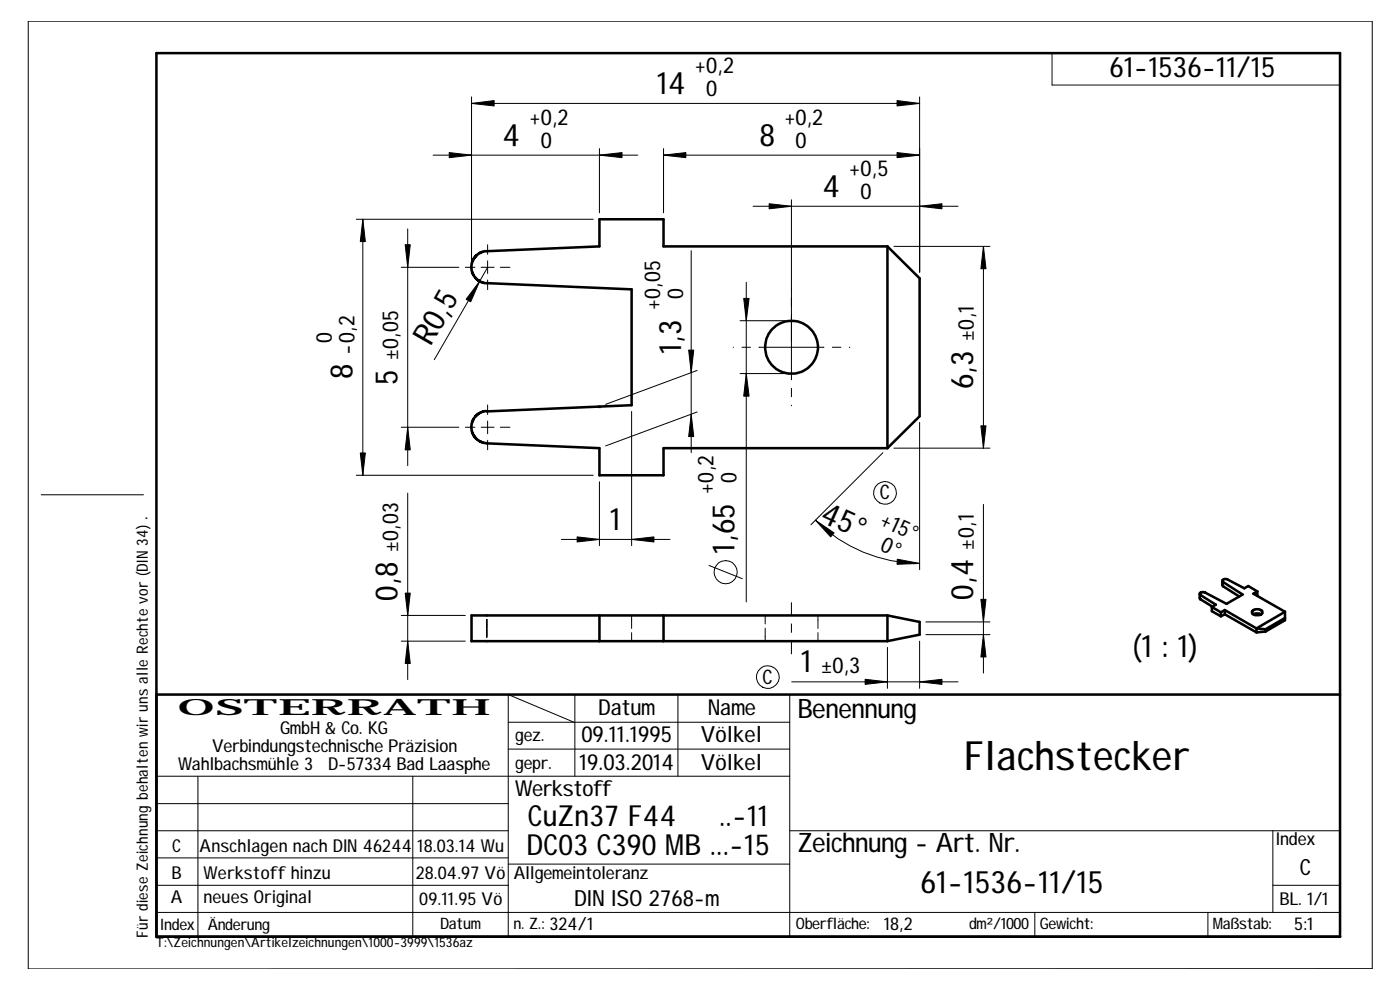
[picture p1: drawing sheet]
<svg xmlns="http://www.w3.org/2000/svg" width="210mm" height="148mm" viewBox="0 0 210 148" stroke-linecap="round" stroke-linejoin="round" font-family="sans-serif">
<g fill="none" stroke="#000" stroke-width=".15">
<path d="M4.2 3.2h201.5v141.9l-201.5 .1zM70.7 14.5v24.6M70.7 15.5h67.2M137.9 14.5v26.3M157.7 8v4.7h43.2M53.4 32.9h35.5M54.4 32.9v38.3M61.1 34.3v35.5M64.9 23.2h30.7M73.1 36.7v1.4M73.1 39.1v1.9M89.9 22.3v9.6"/>
<path d="M99.5 23.2h38.4M99.5 22.3v9.6M103.6 37.5v30.3M112.9 30.9h30.7M118.7 29.9v27M134 36.9h14.4M147.4 36.9v30.2M60.2 40h8.6M69.8 40h1.4M72.1 40h2M73.1 42v1.4M73.1 40l-8 13.9"/>
<path d="M75 40h1.5M104.5 55.5l-13.7 5.1M109.9 52h.1M111 56h6.7M111 48h6.7M111.3 52h1.2M111.9 42.3v47.9M113.8 52h9.7M118.7 58.2v1.2M124.8 52h1.3M127.3 52h.1M6.2 74.1h15.3"/>
<path d="M53.4 71.2h35.5M60.2 64h8.6M61.1 73.9v27.9M69.8 64h1.4M72.1 64h2M73.1 60.7v1.4M73.1 63.1v1.9M73.1 66v1.4M75 64h1.5M89.7 60.9h.3M89.7 60.8l.3 .3M89.9 60.8v.3"/>
<path d="M89.9 72.2v9.5M90 60.8l-.3 .3M94.7 61.6v20.1M104.5 61.7l-13.7 5.1M118.7 60.7v.1M122.3 77.9a22.1 22.1 0 0 0 15.6 6.5M132.4 67.8l-10.8 10.8M134 67.1h14.4M137.9 63.3v22M147.4 75.6v25.2M60.2 92.2h9.6M60.2 96.1h9.6"/>
<path d="M73 92.8v2.7M84.2 80.8h16.3M94.7 92.2v1.9M94.7 94.8v1.3M106.3 84.7l5 2M114.7 92.2v1.3M114.7 94.1v2M118.7 90.3v1.9M118.7 93.5v1.2M118.7 96v2M122.6 92.2v1.9M122.6 94.8v1.3"/>
<path d="M133.1 97v6.1M137.9 96.1v7M138.8 95.1h9.6M138.8 93.2h9.6M180 89.3v.4M183.4 87.3v.5M23.5 116.3h94.9M29.7 116.3v24M61.9 116.3v24M76.2 112.2h42.2M76.2 108.2h42.2M86.1 108.2l-9.9-4.1v36.2"/>
<path d="M86.2 104.1v12.2M101.6 104.1v12.2M118.4 104.1v36.2M118.7 102.2h24.9M23.5 136.7h177.4M23.5 132.6h52.7M23.5 120.4h52.7M23.5 124.5h52.7M23.5 128.5h52.7M76.2 129.5h42.2M118.4 124.5h82.4M155.2 136.7v3.6"/>
<path d="M181.1 136.7v3.6M190.8 124.5v12.2M190.8 132.6h10.1"/>
<circle cx="132.7" cy="73.8" r="1.7"/>
<circle cx="108.8" cy="85.7" r="1.73"/>
<circle cx="115.1" cy="101.4" r="1.72"/>
</g>
<g fill="none" stroke="#000" stroke-width=".38">
<path d="M23.5 8h177.4v132.3h-177.4zM133.1 36.9h-33.6v-4h-9.6v4l-17.3 .7-.7 .3-.7 .6-.4 .6-.1 .8v.6l.3 .7 .5 .7 .7 .4 .7 .1M133.1 36.9v30.2M133.1 36.9l4.8 4.8v20.7l-4.8 4.7M73 42.4l21.7 .9v17.4l-21.7 .9M72.9 61.6l-.7 .1-.7 .4-.5 .7-.3 .7v.6l.1 .8 .4 .6 .7 .6 1.1 .3 16.9 .7v4.1h9.6v-4.1h33.6M89.9 92.2v3.9M99.5 92.2v3.9M133.1 92.2h-62.4v3.9h62.4M133.1 92.2l4.8 1v1.9l-4.8 1M133.1 92.2v3.9M179.9 89l.1 .8 1.8 1.1"/>
<path d="M181.7 90.9l1.3 .8M181.7 90.9v.7l1.3 .7M183 91.7v.6M183.3 87v.7l.1 .1 2.4 1.6M183.6 91.4l4.8 2.7M183.6 91.4l-.6 .3M183.6 91.4v.6M183.6 92l4.8 2.7M183.6 92l-.6 .3M187.7 91.5l.6-.2h.6l.3 .2 .1 .4-.2 .1-.3 .2h-.6a.46 .46 0 0 1-.5-.7zM187.9 92l.3-.1h.6l.3 .1M188.4 94.1l1.3 .2"/>
<path d="M188.4 94.1v.6M188.5 88.6l-1.3-.8-.6 .3-2.6-1.3h-.5l-.2 .2 .1 .2 2.9 1.9-2.4 1.4-3.3-1.8-.6 .1-.1 .1 .1 .3 2.3 1.4-.6 .3M188.5 88.6l-.6 .3 4.8 2.8M188.5 88.6v.6M189.7 94.3v.3M189.7 94.6l-1.3 .1M192.7 91.7v1.2l-3 1.7M192.7 92.6l-3 1.7M192.7 91.7l-4.3 2.4M23.5 104.1h177.4"/>
<circle cx="118.7" cy="52" r="4"/>
</g>
<g fill="#000" stroke="#000" stroke-width=".15">
<path d="M70.7 15.5l3.4-.4v.8z" fill-rule="evenodd"/>
<path d="M134.5 15.1l3.4 .4-3.4 .4z" fill-rule="evenodd"/>
<path d="M54.4 32.9l.4 3.3h-.8z" fill-rule="evenodd"/>
<path d="M67.4 22.9l3.3 .3-3.3 .4z" fill-rule="evenodd"/>
<path d="M89.9 23.2l3.4-.3v.7z" fill-rule="evenodd"/>
<path d="M99.5 23.2l3.3-.3v.7z" fill-rule="evenodd"/>
<path d="M115.3 30.5l3.4 .4-3.4 .4z" fill-rule="evenodd"/>
<path d="M134.5 22.9l3.4 .3-3.4 .4z" fill-rule="evenodd"/>
<path d="M137.9 30.9l3.3-.4v.8z" fill-rule="evenodd"/>
<path d="M147.4 36.9l.4 3.4h-.7z" fill-rule="evenodd"/>
<path d="M60.7 36.7h.8l-.4 3.3z" fill-rule="evenodd"/>
<path d="M71.9 42.1l-1.3 3.1-.7-.4z" fill-rule="evenodd"/>
<path d="M103.3 52.5h.7l-.4 3.3z" fill-rule="evenodd"/>
<path d="M111.9 56l.4 3.4h-.8z" fill-rule="evenodd"/>
<path d="M111.5 44.7h.8l-.4 3.3z" fill-rule="evenodd"/>
<path d="M54 67.9h.8l-.4 3.3z" fill-rule="evenodd"/>
<path d="M61.1 64l.4 3.4h-.8z" fill-rule="evenodd"/>
<path d="M103.6 62.1l.4 3.3h-.7z" fill-rule="evenodd"/>
<path d="M122.3 77.9l2.8 1.9-.6 .6z" fill-rule="evenodd"/>
<path d="M147.1 63.8h.7l-.4 3.3z" fill-rule="evenodd"/>
<path d="M60.7 88.9h.8l-.4 3.3z" fill-rule="evenodd"/>
<path d="M61.1 96.1l.4 3.3h-.8z" fill-rule="evenodd"/>
<path d="M86.5 80.4l3.4 .4-3.4 .4z" fill-rule="evenodd"/>
<path d="M94.7 80.8l3.3-.4v.8z" fill-rule="evenodd"/>
<path d="M134.5 83.8l3.4 .6-3.4 .1z" fill-rule="evenodd"/>
<path d="M147.4 95.1l.4 3.3h-.7z" fill-rule="evenodd"/>
<path d="M147.1 89.8h.7l-.4 3.4z" fill-rule="evenodd"/>
<path d="M129.7 101.8l3.4 .4-3.4 .3z" fill-rule="evenodd"/>
<path d="M137.9 102.2l3.3-.4v.7z" fill-rule="evenodd"/>
</g>
<text font-size="6.1" x="144.5" y="115.3">Flachstecker</text>
<g font-size="4.7">
<text x="98.5" y="14.1">14</text>
<text x="75.4" y="21.8">4</text>
<text x="113.9" y="21.8">8</text>
<text x="123.3" y="29.5">4</text>
<text x="64.6" y="52" transform="rotate(-60 64.6 52)">R0,5</text>
<text x="102.1" y="53" transform="rotate(-90 102.1 53)">1,3</text>
<text x="52.9" y="56.8" transform="rotate(-90 52.9 56.8)">8</text>
<text x="59.6" y="57.7" transform="rotate(-90 59.6 57.7)">5</text>
<text x="145.9" y="58.3" transform="rotate(-90 145.9 58.3)">6,3</text>
<text x="122.8" y="78" transform="rotate(25 122.8 78)">45°</text>
<text x="91.4" y="79.4">1</text>
<text x="110.1" y="82.9" transform="rotate(-90 110.1 82.9)">1,65</text>
<text x="145.9" y="89.9" transform="rotate(-90 145.9 89.9)">0,4</text>
<text x="59.6" y="90" transform="rotate(-90 59.6 90)">0,8</text>
<text x="120.1" y="100.7">1</text>
<text x="169.8" y="98.4">(1 : 1)</text>
<text x="138" y="133.9">61-1536-11/15</text>
</g>
<g font-size="4.4">
<text x="79.1" y="123.8">CuZn37 F44</text>
<text x="107.8" y="123.8">..-11</text>
<text x="79" y="128.1">DC03 C390 MB ...-15</text>
</g>
<text font-size="4.2" x="166.3" y="11.6">61-1536-11/15</text>
<g font-size="4">
<text x="119.5" y="107.5">Benennung</text>
<text x="119.5" y="127.7">Zeichnung - Art. Nr.</text>
</g>
<g font-size="3.3">
<text x="104.2" y="10.9">+0,2</text>
<text x="105.9" y="14.3">0</text>
<text x="79.4" y="18.7">+0,2</text>
<text x="81.1" y="22.1">0</text>
<text x="117.6" y="18.7">+0,2</text>
<text x="119.3" y="22.1">0</text>
<text x="127.3" y="26.3">+0,5</text>
<text x="129" y="29.8">0</text>
<text x="99" y="46.5" transform="rotate(-90 99 46.5)">+0,05</text>
<text x="102.4" y="44.8" transform="rotate(-90 102.4 44.8)">0</text>
<text x="49.7" y="51.4" transform="rotate(-90 49.7 51.4)">0</text>
<text x="53.2" y="53.1" transform="rotate(-90 53.2 53.1)">-0,2</text>
<text x="59.7" y="54" transform="rotate(-90 59.7 54)">±0,05</text>
<text x="146" y="51.1" transform="rotate(-90 146 51.1)">±0,1</text>
<text x="107" y="74" transform="rotate(-90 107 74)">+0,2</text>
<text x="110.4" y="72.3" transform="rotate(-90 110.4 72.3)">0</text>
<text x="59.7" y="82.8" transform="rotate(-90 59.7 82.8)">±0,03</text>
<text x="131.7" y="78.7" transform="rotate(25 131.7 78.7)">+15°</text>
<text x="131.8" y="82.5" transform="rotate(25 131.8 82.5)">0°</text>
<text x="146" y="82.3" transform="rotate(-90 146 82.3)">±0,1</text>
<text x="123.1" y="100.8">±0,3</text>
<text x="26.6" y="107.2">OSTERRATH</text>
<text x="89.7" y="107.1">Datum</text>
<text x="106.1" y="107.1">Name</text>
<text x="87.2" y="111.2">09.11.1995</text>
<text x="105.1" y="111.2">Völkel</text>
<text x="77.3" y="119.3">Werkstoff</text>
<text x="86.8" y="115.4">19.03.2014</text>
<text x="105.1" y="115.4">Völkel</text>
<text x="194.9" y="131">C</text>
<text x="86.1" y="135.7">DIN ISO 2768-m</text>
</g>
<g font-size="3">
<text x="131.9" y="74.8">C</text>
<text x="114.3" y="102.4">C</text>
</g>
<g font-size="2.7">
<text x="22.1" y="77.9" transform="rotate(-90 22.1 77.9)">.</text>
<text x="31.8" y="112.6">Verbindungstechnische Präzision</text>
<text x="42" y="109.9">GmbH &amp; Co. KG</text>
<text x="26.7" y="115.4">Wahlbachsmühle 3</text>
<text x="49.2" y="115.4">D-57334 Bad Laasphe</text>
<text x="25.7" y="131.7">B</text>
<text x="25.8" y="127.6">C</text>
<text x="29.9" y="127.6">Anschlagen nach DIN 46244</text>
<text x="30.5" y="131.7">Werkstoff hinzu</text>
<text x="62.4" y="131.7">28.04.97 Vö</text>
<text x="62.6" y="127.6">18.03.14 Wu</text>
<text x="77" y="131.6">Allgemeintoleranz</text>
<text x="191.3" y="126.7">Index</text>
<text x="25.6" y="135.3">A</text>
<text x="30.5" y="135.3">neues Original</text>
<text x="62.9" y="135.5">09.11.95 Vö</text>
<text x="191.9" y="135.6">BL. 1/1</text>
<text x="132.5" y="139.3">18,2</text>
<text x="194.1" y="139.4">5:1</text>
</g>
<g font-size="2.6">
<text x="77.3" y="111">gez.</text>
<text x="77.3" y="115.2">gepr.</text>
</g>
<g font-size="2.4">
<text x="24.1" y="139.3">Index</text>
<text x="31.2" y="139.3">Änderung</text>
<text x="66" y="139.2">Datum</text>
<text x="77" y="139.2">n. Z.: 324/1</text>
<text x="119.3" y="139.2">Oberfläche:</text>
<text x="145.3" y="139.2">dm²/1000</text>
<text x="155.9" y="139.2">Gewicht:</text>
<text x="181.9" y="139.2">Maßstab:</text>
</g>
<text font-size="2.3" x="22.1" y="140.5" transform="rotate(-90 22.1 140.5)">Für diese Zeichnung behalten wir uns alle Rechte vor (DIN 34)</text>
<text font-size="2" x="23.4" y="141.9">T:\Zeichnungen\Artikelzeichnungen\1000-3999\1536az</text>
</svg>
